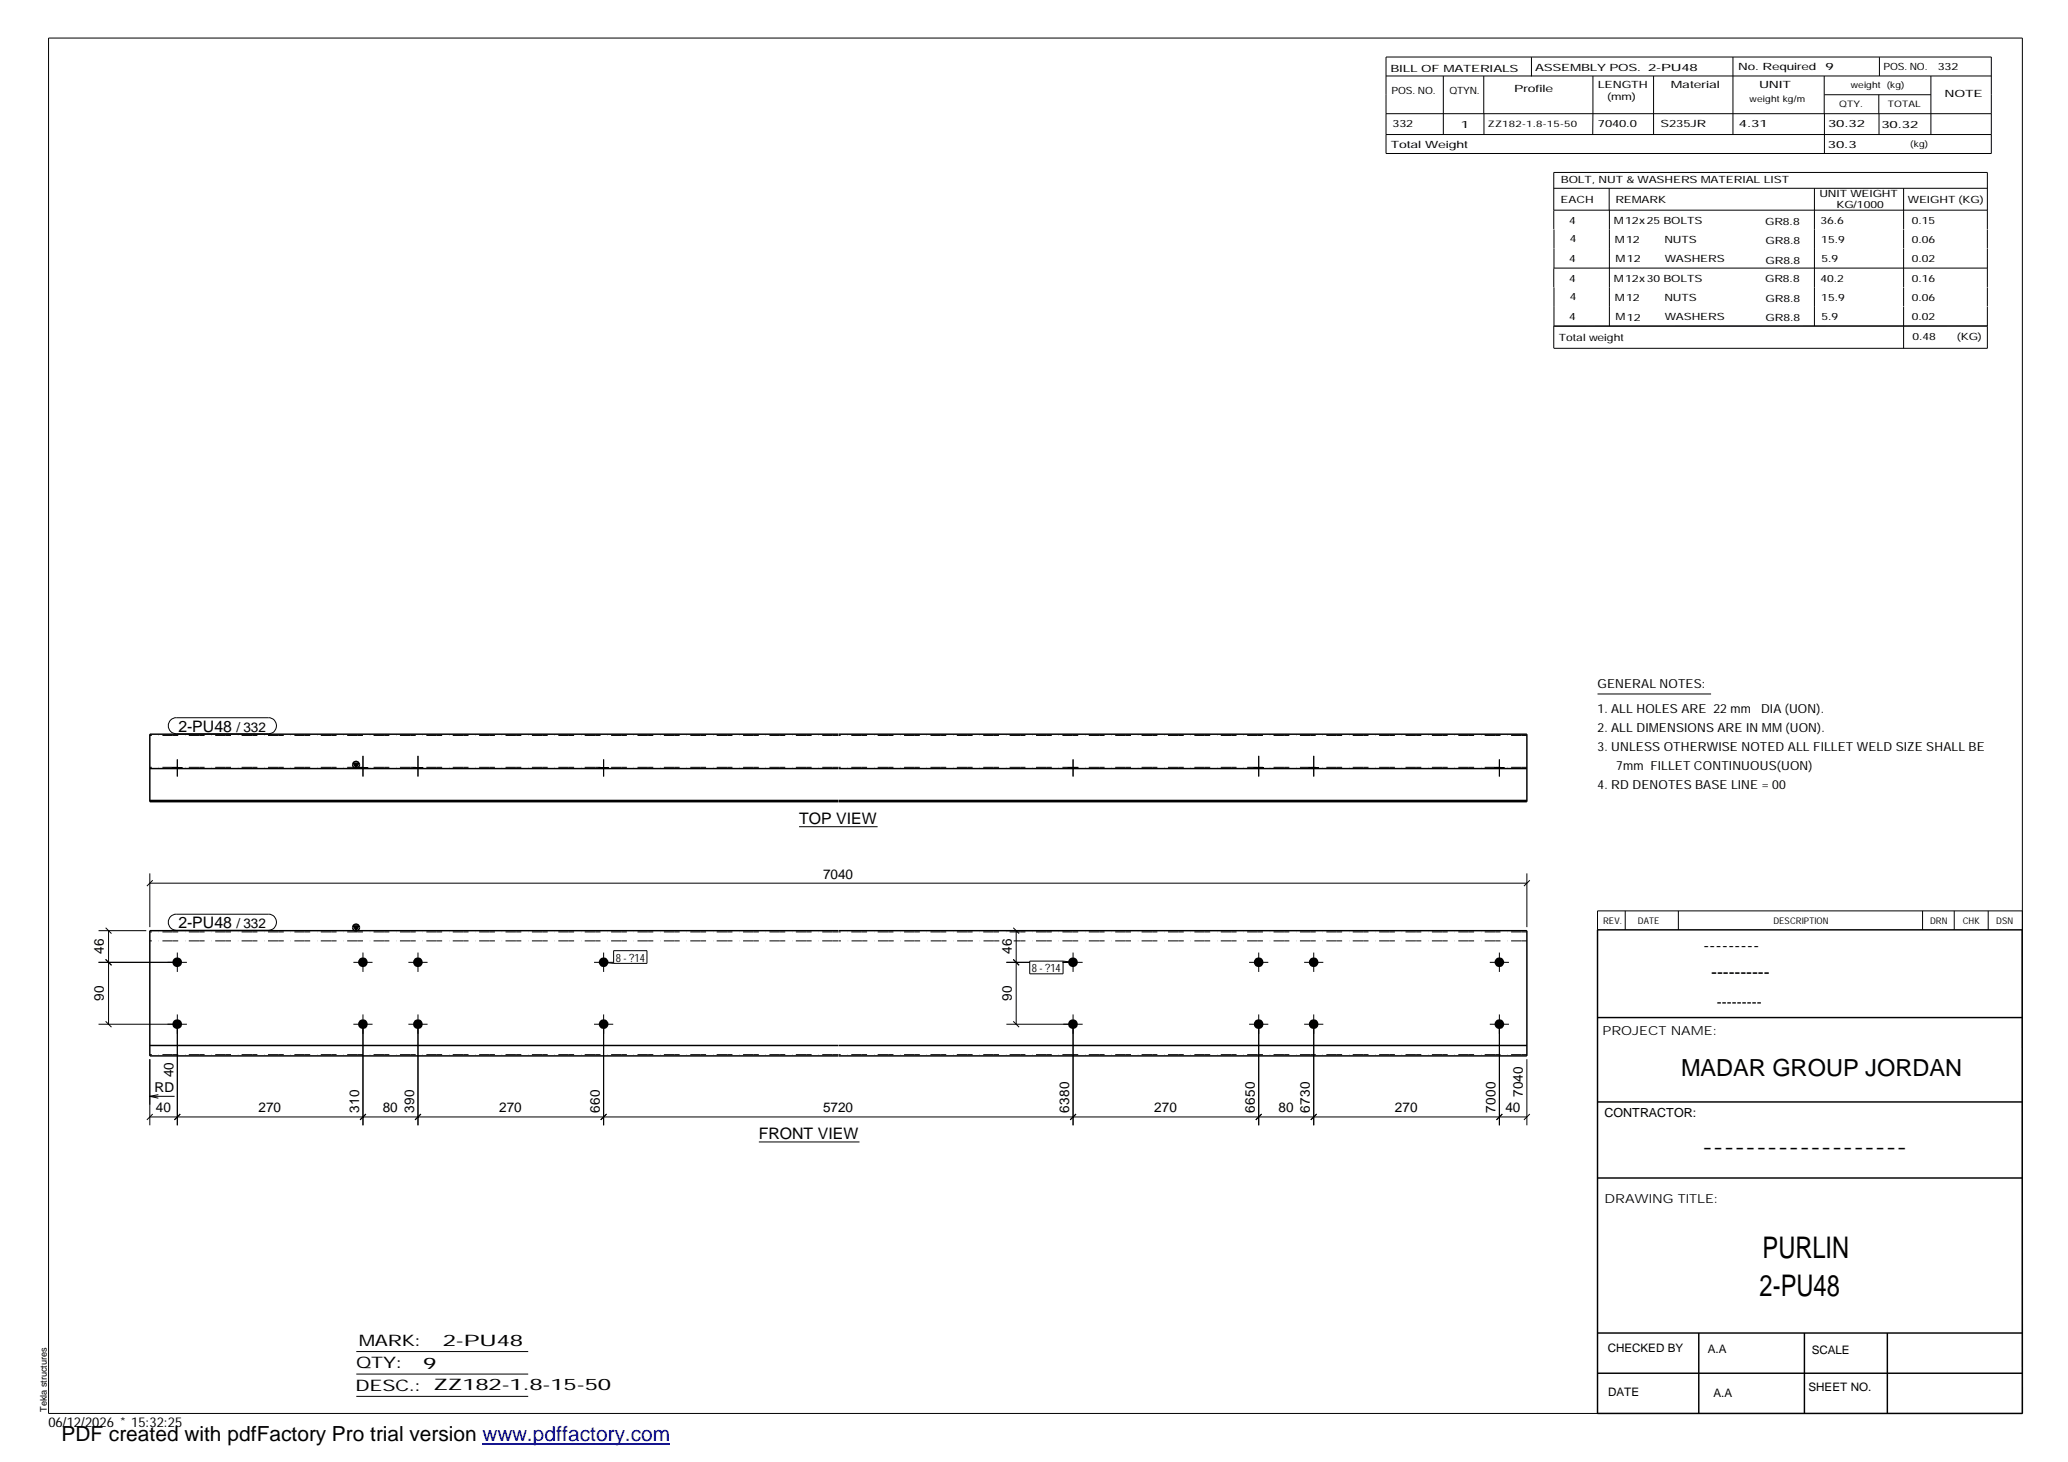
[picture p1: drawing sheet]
<svg xmlns="http://www.w3.org/2000/svg" width="420mm" height="297mm" viewBox="0 0 420 297" stroke-linecap="round" stroke-linejoin="round" font-family="sans-serif">
<g fill="#000">
<path d="M71.8 155.1h1.1l-.6 .9zM71.8 188.1h1.1l-.6 1z"/>
<path d="M35 155.9h2v.3h-2z" fill-rule="evenodd"/>
<path d="M35 155.9h2v.3h-2z" fill-rule="evenodd"/>
<path d="M72.8 155.9h1.9v.3h-1.9z" fill-rule="evenodd"/>
<path d="M72.8 155.9h1.9v.3h-1.9z" fill-rule="evenodd"/>
<path d="M83.9 155.9h2v.3h-2z" fill-rule="evenodd"/>
<path d="M83.9 155.9h2v.3h-2z" fill-rule="evenodd"/>
<path d="M121.7 155.9h1.9v.3h-1.9z" fill-rule="evenodd"/>
<path d="M121.7 155.9h1.9v.3h-1.9z" fill-rule="evenodd"/>
<path d="M217 155.9h2v.3h-2z" fill-rule="evenodd"/>
<path d="M217 155.9h2v.3h-2z" fill-rule="evenodd"/>
<path d="M254.8 155.9h1.9v.3h-1.9z" fill-rule="evenodd"/>
<path d="M254.8 155.9h1.9v.3h-1.9z" fill-rule="evenodd"/>
<path d="M265.9 155.9h2v.3h-2z" fill-rule="evenodd"/>
<path d="M265.9 155.9h2v.3h-2z" fill-rule="evenodd"/>
<path d="M303.7 155.9h1.9v.3h-1.9z" fill-rule="evenodd"/>
<path d="M303.7 155.9h1.9v.3h-1.9z" fill-rule="evenodd"/>
<circle cx="36" cy="195.5" r=".98"/>
<circle cx="73.7" cy="195.5" r=".98"/>
<circle cx="84.9" cy="195.5" r=".98"/>
<circle cx="122.6" cy="195.5" r=".98"/>
<circle cx="218" cy="195.5" r=".98"/>
<circle cx="255.7" cy="195.5" r=".98"/>
<circle cx="266.9" cy="195.5" r=".98"/>
<circle cx="304.6" cy="195.5" r=".98"/>
<circle cx="36" cy="208.1" r=".99"/>
<circle cx="73.7" cy="208.1" r=".98"/>
<circle cx="84.9" cy="208.1" r=".98"/>
<circle cx="122.6" cy="208.1" r=".98"/>
<circle cx="218" cy="208.1" r=".99"/>
<circle cx="255.7" cy="208.1" r=".98"/>
<circle cx="266.9" cy="208.1" r=".98"/>
<circle cx="304.6" cy="208.1" r=".98"/>
</g>
<g fill="none" stroke="#000" stroke-width=".2">
<path d="M9.9 7.7h401v279.5h-401zM281.6 11.6h123v19.6h-123zM281.6 15.4h123M293.2 15.4v11.9M301.5 15.4v7.7M311.1 11.6v3.9M323.6 15.4v11.9M336 15.4v11.9M352.1 11.6v15.7M370.6 15.4v7.7M370.7 19.2h21.6M381.7 19.2v3.9"/>
<path d="M381.8 11.6v3.8M392.3 15.4v11.9M281.6 23.1h123M281.6 27.3h123M301.5 23.1v4.2M315.7 38.3h88.1M326.9 38.3v4.4M368.6 38.3v27.9M370.7 23.1v8.1M381.8 23.1v4.2M386.8 38.3v8.3M315.7 42.7h88.1"/>
<path d="M315.7 46.6v-11.6h88.1v11.6M315.7 54.5v3.9M315.7 54.5h88.1M315.7 46.6v7.9M315.7 58.4v7.8M327 42.7v23.5M386.8 46.6v3.9M386.8 50.6v7.7M386.8 58.4v3.9M403.8 46.6v3.9M403.8 50.6v7.7M403.8 58.4v3.9"/>
<path d="M386.8 62.3v8.5M403.8 62.3v8.5h-88.1M403.8 66.2h-88.1v4.5M34.7 146.3l.8-.5h19a1.63 1.63 0 0 1 1.7 1.7 1.63 1.63 0 0 1-1.7 1.6h-18.7a1.63 1.63 0 0 1-1.5-1 1.63 1.63 0 0 1 .4-1.8zM35 155.9v.3M36 154.3v3.5M37 155.9v.3M72.8 155.9v.3M73.7 153.6v4.2M74.7 155.9v.3M83.9 155.9v.3M84.9 153.6v4.2"/>
<path d="M85.9 155.9v.3M121.7 155.9v.3M122.6 154.3v3.5M123.6 155.9v.3M217 155.9v.3M218 154.3v3.5M219 155.9v.3M254.8 155.9v.3M255.7 153.6v4.2M256.7 155.9v.3M265.9 155.9v.3M266.9 153.6v4.2"/>
<path d="M267.9 155.9v.3M303.7 155.9v.3M304.6 154.3v3.5M305.6 155.9v.3M324.6 141h23M30.4 179.4h279.8M30.4 177.4v11M31 178.8l-1.2 1.2M162.3 168h16M310.2 177.4v11M310.8 178.8l-1.2 1.2M20 195.5h18"/>
<path d="M20 189.1h9.7M21.5 194.9l1.1 1.2M21.5 188.5l1.1 1.2M22.1 189.1v19M34.7 186.2l.8-.5h19a1.63 1.63 0 0 1 1.7 1.7 1.63 1.63 0 0 1-1.7 1.6h-18.7a1.63 1.63 0 0 1-1.5-1 1.63 1.63 0 0 1 .4-1.8zM36 193.5v4M71.8 195.5h3.9M73.7 193.5v4M83 195.5h3.9M84.9 193.5v4M120.7 195.5h3.9M122.6 193.5v4"/>
<path d="M122.6 195.5l2.1 .2M124.7 193.2h6.7v2.5h-6.7zM204.5 195.5h4.8M204.5 189.1h12.8M205.9 194.9l1.2 1.2M205.9 188.5l1.2 1.2M206.5 189.1v19M209.2 195.3h6.8v2.6h-6.8zM215.9 195.5h4.1M216 195.3l2 .2M218 193.5v4M253.8 195.5h3.9"/>
<path d="M255.7 193.5v4M265 195.5h3.9M266.9 193.5v4M302.7 195.5h3.9M304.6 193.5v4M330.2 185.1v3.8M341 185.1v3.8M390.6 185.1v3.8M397 185.1v3.8M403.9 185.1v3.8M410.9 185.1h-86.3v3.8M20 208.1h18"/>
<path d="M21.5 207.5l1.1 1.2M30.4 215.2v13.4M36 206.1v22.5M71.8 208.1h3.9M73.7 206.1v22.5M83 208.1h3.9M84.9 206.1v22.5M120.7 208.1h3.9M122.6 206.1v22.5M204.5 208.1h15.5M205.9 207.5l1.2 1.2M218 206.1v22.5"/>
<path d="M253.8 208.1h3.9M255.7 206.1v22.5M265 208.1h3.9M266.9 206.1v22.5M302.7 208.1h3.9M304.6 206.1v22.5M310.2 215.2v13.4M30.4 226.9h279.8M30.4 222.7l1.8 .4M30.4 222.7h5.1M31 226.3l-1.2 1.2M32.2 222.4l-1.8 .3"/>
<path d="M36.6 226.3l-1.2 1.2M74.3 226.3l-1.1 1.2M85.5 226.3l-1.2 1.2M123.2 226.3l-1.2 1.2M154.2 232h20.4M218.6 226.3l-1.2 1.2M256.3 226.3l-1.2 1.2M267.5 226.3l-1.2 1.2M305.2 226.3l-1.2 1.2M310.8 226.3l-1.2 1.2M72.4 274.6h34.9M72.4 279.2h34.9"/>
<path d="M72.4 283.7h34.9"/>
</g>
<g fill="none" stroke="#000" stroke-width=".3">
<path d="M30.4 156.2h139.9M71.8 155.1h1.1l-.6 .9zM170.3 149.2h-139.9v13.7h139.9M170.3 149.2h139.9v13.7h-139.9M170.3 156.2h139.9M30.4 162.6h139.9M170.3 162.6h139.9M71.8 188.1h1.1l-.6 1zM170.3 189.1h-139.9v25.4h139.9M170.3 189.1h139.9v25.4h-139.9M324.6 188.9h86.2l.1 98.3h-86.3zM30.4 212.4h139.9"/>
<path d="M170.3 212.4h139.9M324.6 206.7h86.3M324.6 239.3h86.3M324.6 223.9h86.3M324.6 270.8h86.3M324.6 279h86.3M345.1 270.8v16.4M366.6 270.8v16.4M383.5 270.8v16.4"/>
<circle cx="72.3" cy="155.4" r=".7"/>
<circle cx="72.3" cy="188.5" r=".71"/>
</g>
<path d="M170.3 149.4h-139.9M170.3 155.9h-139.9M310.2 149.4h-139.9M310.2 155.9h-139.9M170.3 191.2h-139.9M170.3 189.3h-139.9M203 191.2h-32.7M310.2 191.2h-104.2M310.2 189.3h-139.9M170.3 214.3h-139.9M310.2 214.3h-139.9" fill="none" stroke="#000" stroke-width=".2" stroke-dasharray="1.1 0 2.1 .7 0 1.4" stroke-linecap="butt"/>
<path d="M98 293.3h38.2" fill="none" stroke="#00f" stroke-width=".3"/>
<g font-size="6.1">
<text x="358.1" y="255.5">PURLIN</text>
<text x="357.5" y="263.3">2-PU48</text>
</g>
<text font-size="4.8" x="341.5" y="218.6">MADAR GROUP JORDAN</text>
<text font-size="4.2" x="12.5" y="292.7">PDF created with pdfFactory Pro trial version www.pdffactory.com</text>
<g font-size="3.6">
<text x="346.1" y="193.2">---------</text>
<text x="347.7" y="198.6">----------</text>
<text x="345.8" y="234.2">-------------------</text>
</g>
<g font-size="3.2">
<text x="36.2" y="148.7">2-PU48</text>
<text x="162.3" y="167.4">TOP VIEW</text>
<text x="36.2" y="188.6">2-PU48</text>
<text x="154.2" y="231.5">FRONT VIEW</text>
<text x="72.9" y="273.5">MARK:</text>
<text x="90" y="273.5">2-PU48</text>
<text x="72.4" y="278">QTY:</text>
<text x="86" y="278.1">9</text>
<text x="72.2" y="282.6">DESC.:</text>
<text x="88.1" y="282.4">ZZ182-1.8-15-50</text>
</g>
<text font-size="3" x="348.8" y="204.5">---------</text>
<g font-size="2.8">
<text x="48" y="148.7">/ 332</text>
<text x="167.2" y="178.5">7040</text>
<text x="48" y="188.6">/ 332</text>
<text x="21.1" y="193.8" transform="rotate(-90 21.1 193.8)">46</text>
<text x="205.6" y="193.8" transform="rotate(-90 205.6 193.8)">46</text>
<text x="21.1" y="203.4" transform="rotate(-90 21.1 203.4)">90</text>
<text x="205.6" y="203.4" transform="rotate(-90 205.6 203.4)">90</text>
<text x="31.4" y="221.9">RD</text>
<text x="35.2" y="218.9" transform="rotate(-90 35.2 218.9)">40</text>
<text x="31.7" y="226">40</text>
<text x="52.5" y="226">270</text>
<text x="72.9" y="226" transform="rotate(-90 72.9 226)">310</text>
<text x="77.8" y="226">80</text>
<text x="84.1" y="226" transform="rotate(-90 84.1 226)">390</text>
<text x="101.4" y="226">270</text>
<text x="121.8" y="226" transform="rotate(-90 121.8 226)">660</text>
<text x="167.2" y="226">5720</text>
<text x="217.2" y="226" transform="rotate(-90 217.2 226)">6380</text>
<text x="234.5" y="226">270</text>
<text x="254.9" y="226" transform="rotate(-90 254.9 226)">6650</text>
<text x="259.8" y="226">80</text>
<text x="266.1" y="226" transform="rotate(-90 266.1 226)">6730</text>
<text x="283.4" y="226">270</text>
<text x="303.8" y="226" transform="rotate(-90 303.8 226)">7000</text>
<text x="305.9" y="226">40</text>
<text x="309.4" y="222.9" transform="rotate(-90 309.4 222.9)">7040</text>
<text x="9.8" y="290">06/12/2026 * 15:32:25</text>
</g>
<g font-size="2.5">
<text x="324.6" y="139.9">GENERAL NOTES:</text>
<text x="324.6" y="148.7">2. ALL DIMENSIONS ARE IN MM (UON).</text>
<text x="324.6" y="144.9">1. ALL HOLES ARE 22 mm</text>
<text x="357.8" y="144.9">DIA (UON).</text>
<text x="324.6" y="152.5">3. UNLESS OTHERWISE NOTED ALL FILLET WELD SIZE SHALL BE</text>
<text x="324.6" y="160.2">4. RD DENOTES BASE LINE = 00</text>
<text x="328.4" y="156.4">7mm FILLET CONTINUOUS(UON)</text>
<text x="325.6" y="210.3">PROJECT NAME:</text>
<text x="326" y="226.9">CONTRACTOR:</text>
<text x="326" y="244.4">DRAWING TITLE:</text>
</g>
<g font-size="2.4">
<text x="326.7" y="274.7">CHECKED BY</text>
<text x="347" y="275">A.A</text>
<text x="368.1" y="275.1">SCALE</text>
<text x="326.7" y="283.6">DATE</text>
<text x="348.1" y="283.9">A.A</text>
<text x="367.5" y="282.6">SHEET NO.</text>
</g>
<g font-size="2.3">
<text x="125.1" y="195.4">8 - ?14</text>
<text x="209.6" y="197.4">8 - ?14</text>
</g>
<g font-size="2">
<text x="282.5" y="14.6">BILL OF MATERIALS</text>
<text x="311.9" y="14.4">ASSEMBLY POS.</text>
<text x="324.6" y="17.9">LENGTH</text>
<text x="334.9" y="14.4">2-PU48</text>
<text x="339.5" y="17.9">Material</text>
<text x="353.1" y="14.2">No. Required</text>
<text x="357.4" y="17.9">UNIT</text>
<text x="370.9" y="14.2">9</text>
<text x="382.7" y="14.2">POS. NO.</text>
<text x="393.7" y="14.3">332</text>
<text x="282.7" y="19.1">POS. NO.</text>
<text x="294.5" y="19">QTYN.</text>
<text x="307.6" y="18.7">Profile</text>
<text x="326.5" y="20.4">(mm)</text>
<text x="395.1" y="19.6">NOTE</text>
<text x="282.9" y="25.8">332</text>
<text x="296.8" y="26">1</text>
<text x="324.7" y="25.9">7040.0</text>
<text x="337.4" y="25.9">S235JR</text>
<text x="353.3" y="25.9">4.31</text>
<text x="371.4" y="25.9">30.32</text>
<text x="382.3" y="25.9">30.32</text>
<text x="282.6" y="30.1">Total Weight</text>
<text x="371.4" y="30">30.3</text>
<text x="317.1" y="41.3">EACH</text>
<text x="317.1" y="37.2">BOLT, NUT &amp; WASHERS MATERIAL LIST</text>
<text x="328.2" y="41.3">REMARK</text>
<text x="369.7" y="40.1">UNIT WEIGHT</text>
<text x="387.6" y="41.2">WEIGHT (KG)</text>
<text x="318.8" y="45.4">4</text>
<text x="327.9" y="45.6">M12x25 BOLTS</text>
<text x="358.6" y="45.6">GR8.8</text>
<text x="369.9" y="45.5">36.6</text>
<text x="373.1" y="42.2">KG/1000</text>
<text x="388.4" y="45.5">0.15</text>
<text x="318.8" y="53.3">4</text>
<text x="318.9" y="49.2">4</text>
<text x="328.1" y="49.3">M12</text>
<text x="328.3" y="53.3">M12</text>
<text x="338.2" y="49.4">NUTS</text>
<text x="338.2" y="53.3">WASHERS</text>
<text x="358.7" y="49.6">GR8.8</text>
<text x="358.7" y="53.5">GR8.8</text>
<text x="370" y="49.3">15.9</text>
<text x="370.1" y="53.2">5.9</text>
<text x="388.4" y="49.4">0.06</text>
<text x="388.4" y="53.3">0.02</text>
<text x="318.8" y="57.2">4</text>
<text x="327.9" y="57.3">M12x30 BOLTS</text>
<text x="358.6" y="57.4">GR8.8</text>
<text x="369.9" y="57.3">40.2</text>
<text x="388.4" y="57.2">0.16</text>
<text x="318.8" y="65.1">4</text>
<text x="318.9" y="61">4</text>
<text x="328.1" y="61.2">M12</text>
<text x="328.3" y="65.1">M12</text>
<text x="338.2" y="61.2">NUTS</text>
<text x="338.2" y="65.1">WASHERS</text>
<text x="358.7" y="61.4">GR8.8</text>
<text x="358.7" y="65.3">GR8.8</text>
<text x="370" y="61.1">15.9</text>
<text x="370.1" y="65">5.9</text>
<text x="388.4" y="61.2">0.06</text>
<text x="388.4" y="65.1">0.02</text>
<text x="316.7" y="69.3">Total weight</text>
<text x="388.6" y="69.1">0.48</text>
<text x="397.6" y="69">(KG)</text>
</g>
<g font-size="1.9">
<text x="325.7" y="187.8">REV.</text>
<text x="332.8" y="187.6">DATE</text>
<text x="360.3" y="187.7">DESCRIPTION</text>
<text x="392.1" y="187.6">DRN</text>
<text x="398.8" y="187.6">CHK</text>
<text x="405.6" y="187.7">DSN</text>
<text x="9.5" y="286.8" transform="rotate(-90 9.5 286.8)">Tekla structures</text>
</g>
<g font-size="1.8">
<text x="376" y="17.9">weight (kg)</text>
<text x="355.5" y="20.7">weight kg/m</text>
<text x="373.6" y="21.7">QTY.</text>
<text x="383.5" y="21.8">TOTAL</text>
<text x="302.3" y="25.9">ZZ182-1.8-15-50</text>
<text x="388.1" y="29.8">(kg)</text>
</g>
</svg>
